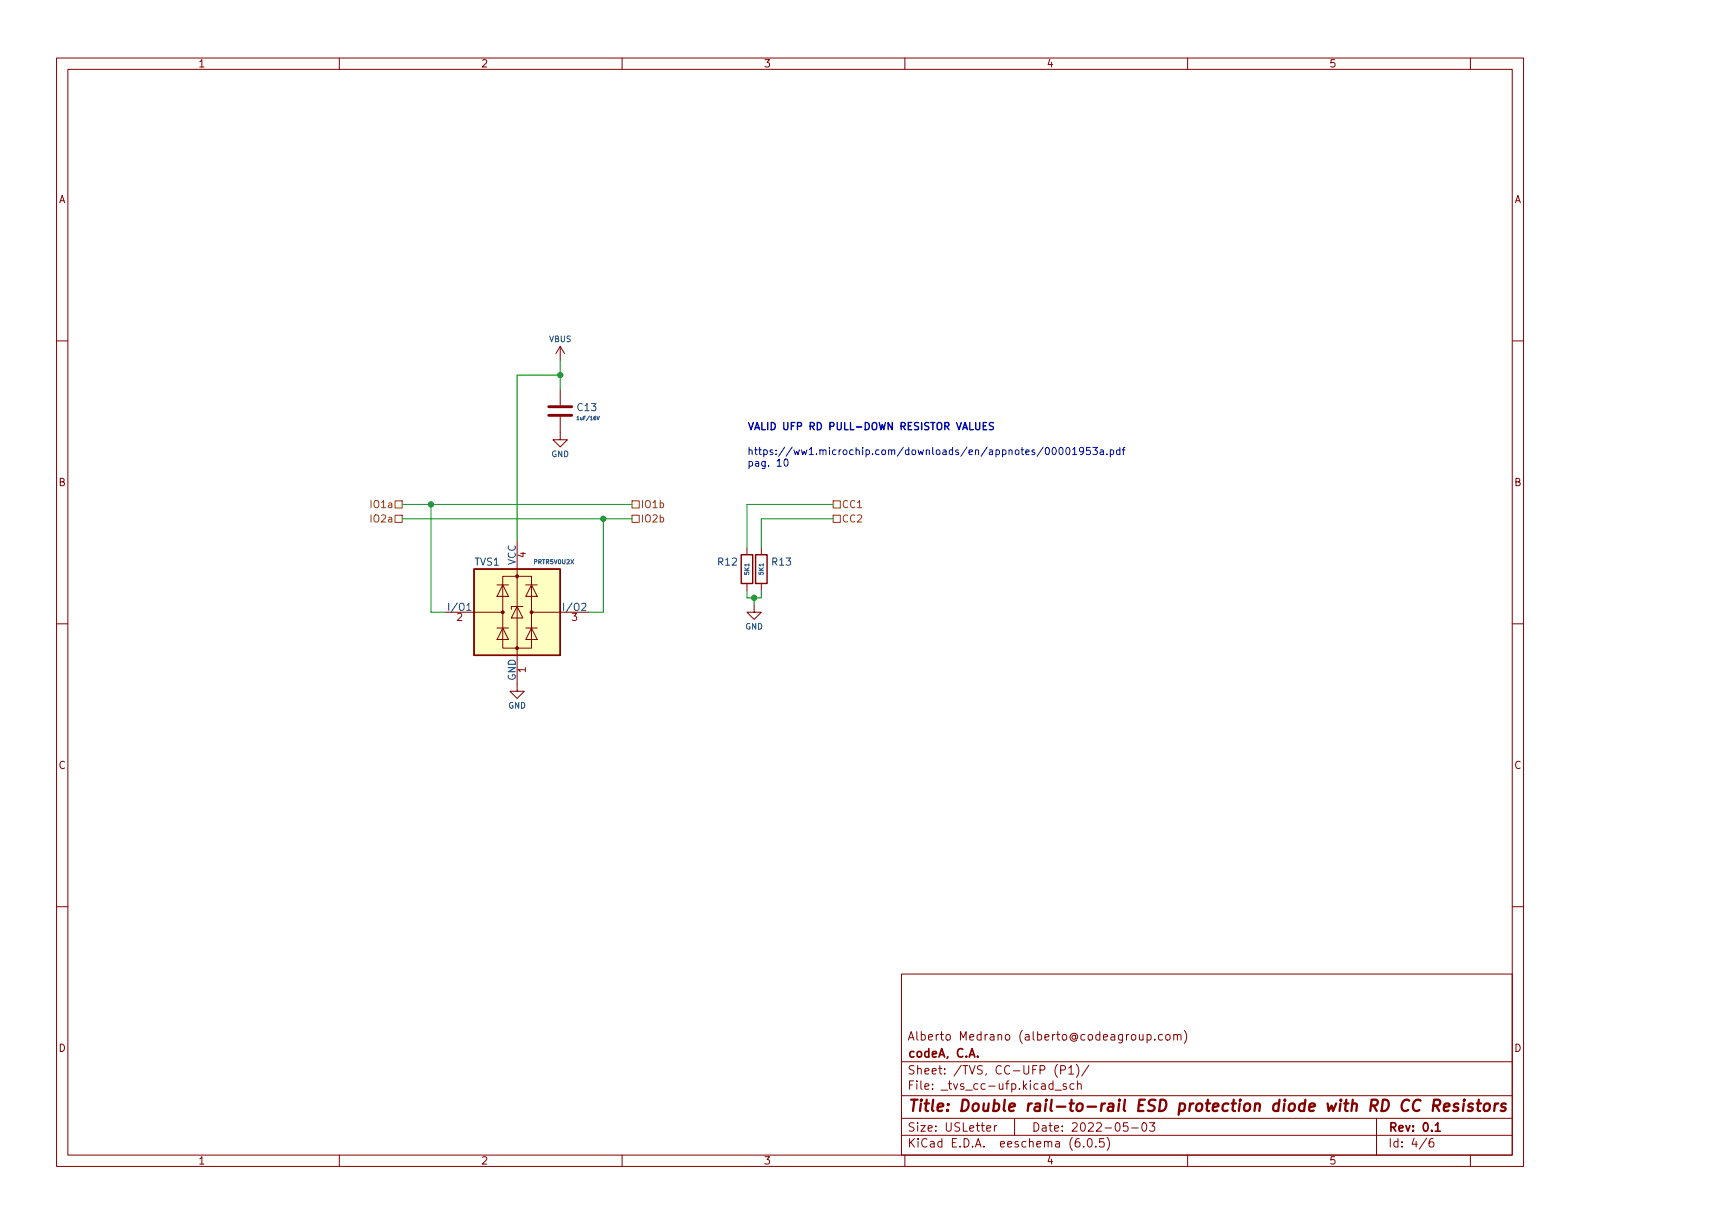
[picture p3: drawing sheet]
<svg xmlns="http://www.w3.org/2000/svg" width="297mm" height="210mm" viewBox="0 0 297 210" stroke-linecap="round" stroke-linejoin="round" font-family="sans-serif">
<g fill="none" stroke="#840000" stroke-width=".17">
<path d="M9.7 10h252.3v190.5h-252.3zM11.7 11.9h248.4v186.7h-248.4zM58.4 10v1.9M107 10v1.9M155.6 10v1.9M204.3 10v1.9M252.9 10v1.9M9.7 58.6h2M96.4 59.5l-.8 1.3M96.4 59.5v2.5M96.4 59.5l.7 1.3M260.1 58.6h1.9"/>
<path d="M96.4 71.7v3.9h1.2l-1.2 1.2-1.3-1.2h1.3M96.4 67v2.7M86.5 99.1h4.9v12.3h-4.9zM88.9 92.9v25.9h1.3l-1.3 1.3-1.2-1.3h1.2M128.5 94.1v1.3M130.9 94.1v1.3M9.7 107.2h2M76.6 105.3h9.9M85.5 108h2M85.5 100.6h2M86.5 108l1 1.9h-2zM86.5 100.6l1 1.9h-2z"/>
<path d="M88.9 104.3l1 1.9h-1.9zM89.9 104.3h-1.9v.5M90.4 108h2M90.4 100.6h2M91.4 108l1 1.9h-2zM91.4 100.6l1 1.9h-2zM91.4 105.3h9.9M128.5 100.3v1.2M129.7 104v1.3h1.2l-1.2 1.2-1.2-1.2h1.2M130.9 100.3v1.2M260.1 107.2h1.9M9.7 155.9h2"/>
<path d="M260.1 155.9h1.9M155 167.5h105.1v31.1h-105.1zM197.3 177.9l.4-.1 .3 .3v.4l-.1 .2h-.6M197.3 177.8v1.5M198.6 178.7v.1M199.9 177.9l-.4-.1-.3 .3v.4l.2 .2h.5M200.6 177.9l.4-.1 .3 .3v.4l-.3 .3-.4-.1-.1-.2v-.4zM201.9 178l.2-.2 .3 .1 .1 .9M201.9 177.8v1M202.5 178.1l.2-.3 .4 .1v.9M203.7 177.1a1.67 1.67 0 0 1 0 2.3M58.4 198.6v1.9"/>
<path d="M107 198.6v1.9M155 195.2h105.1M155 192.3h105.1M155 188.4h105.1M155 182.5h105.1M155.6 198.6v1.9M169.7 194l.7-.1-.1-.3-.4-.1-.2 .2 .1 .7h.5M171 193.5v1M171.5 193.5l-.3 .1-.2 .2M174.5 192.3v2.9M181.1 186.4l-.4-.1-.3 .3v.4l.2 .2h.5M181.1 185.8v1.5"/>
<path d="M181.5 187.4h1.1M181.9 183a1.67 1.67 0 0 0 0 2.2M182.4 184l.7-.1 .2-.2-.1-.4-.2-.1h-.6v1.5M183.4 186.4l-.3-.1-.3 .2 .1 .2 .5 .2v.3h-.6M183.8 183.6l.4-.4v1.5M183.8 184.7h.9M184.7 186.4l-.4-.1-.3 .3v.4l.2 .2h.5M185.1 183a1.67 1.67 0 0 1 0 2.2M185.3 186.4l.3-.1 .3 .1 .1 .9M185.3 185.8v1.5M185.6 195.7a.58 .58 0 0 0-.7 .7v.5l.2 .2 .4 .1 .2-.1 .1-.5-.2-.2-.4-.1-.3 .3M186.4 197.1v.1"/>
<path d="M187.2 195.8l.2-.1a.79 .79 0 0 1 .5 .7 .79 .79 0 0 1-.3 .7l-.1 .1a.79 .79 0 0 1-.6-.6 .79 .79 0 0 1 .3-.8zM187.3 183.1l-1.3 1.9M188.5 197.1v.1M189.9 195.7h-.7l-.1 .7 .2-.1 .5 .1 .1 .2v.5l-.2 .1-.6-.1M190.4 195.5a1.67 1.67 0 0 1 0 2.3M194 193h-.7l-.1 .7 .2-.1h.5l.1 .3v.4l-.2 .2-.6-.2M194.7 193.9h1.1M196.6 193.1l.1-.1a.79 .79 0 0 1 .6 .6 .79 .79 0 0 1-.3 .8l-.1 .1a.79 .79 0 0 1-.6-.6 .79 .79 0 0 1 .3-.8zM197.7 193h.9l-.5 .6 .4 .1v.6l-.2 .2h-.4l-.2-.2M204.3 198.6v1.9M236.8 192.3v6.3M245.4 195.7l-1.3 1.8"/>
<path d="M246.5 195.7a.58 .58 0 0 0-.7 .7v.5l.1 .2 .4 .1 .3-.1v-.5l-.1-.2-.4-.1-.3 .3M252.9 198.6v1.9"/>
</g>
<path d="M168.2 181.6v.1M246.9 193.4l.4-.4v1.5M246.9 194.5h.8" fill="none" stroke="#840000" stroke-width=".29"/>
<g fill="none" stroke="#840000" stroke-width=".39">
<path d="M244.3 189.2a.86 .86 0 0 0-1 0 .86 .86 0 0 0-.3 1 .67 .67 0 0 0 .3 .7 .67 .67 0 0 0 .8-.1M246.5 190.1h.8a.54 .54 0 0 0 .4-.5 .54 .54 0 0 0-.3-.5h-.7l-.3 1.9M247 190.1l.5 .9M248.4 190.4l.9-.2v-.4l-.6-.1-.3 .3v.9l.2 .1 .5-.1M250.8 189.8a.47 .47 0 0 0-.7 .3v.2l.5 .1 .2 .2-.1 .3-.2 .1-.5-.1M251.8 189.7l-.2 1.3M251.9 189.1h-.1v.1l.1-.1-.1 .1M253.3 189.8a.47 .47 0 0 0-.7 .3v.2l.7 .1v.3l-.3 .3-.5-.1M254 189.7h.7M254.4 189.1l-.3 1.6 .1 .2 .4 .1M255.4 189.9a.5 .5 0 0 1 .5-.2 .5 .5 0 0 1 .4 .4l-.1 .5a.53 .53 0 0 1-.5 .4 .53 .53 0 0 1-.5-.4zM257.1 189.7l-.1 1.3"/>
<path d="M257.7 189.7l-.4 .1-.2 .3M259 189.8a.48 .48 0 0 0-.8 .3l.3 .3h.4l.1 .3-.3 .3-.6-.1"/>
</g>
<path d="M81.5 97.8h14.9v14.9h-14.9zM127.5 95.4h2v4.9h-2zM130 95.4h1.9v4.9h-1.9z" fill="none" stroke="#840000" stroke-width=".25"/>
<path d="M94.4 71.4h3.9M94.4 69.9h3.9" fill="none" stroke="#840000" stroke-width=".49"/>
<path d="M99.2 71.7l.2-.1v.6M99.2 72.2h.4M102.7 71.6l.2 .6 .2-.6M80.3 104.9h.7" fill="none" stroke="#006464" stroke-width=".17"/>
<path d="M81.5 97.8h14.9v14.9h-14.9z" fill="#ffffc2" stroke="#ffffc2" stroke-width=".17"/>
<g fill="#840000" stroke="#840000" stroke-width=".17">
<circle cx="86.5" cy="105.3" r=".25"/>
<circle cx="88.9" cy="111.4" r=".25"/>
<circle cx="88.9" cy="99.1" r=".25"/>
<circle cx="91.4" cy="105.3" r=".25"/>
</g>
<path d="M67.9 86.1h1.3v1.2h-1.3zM67.9 88.6h1.3v1.2h-1.3zM108.7 88.6h1.2v1.2h-1.2zM108.7 86.1h1.2v1.2h-1.2zM143.3 86.1h1.2v1.2h-1.2zM143.3 88.6h1.2v1.2h-1.2z" fill="none" stroke="#725600" stroke-width=".17"/>
<g fill="none" stroke="#0000c2" stroke-width=".17">
<path d="M135 79l.1-.1a.66 .66 0 0 1 .5 .6 .66 .66 0 0 1-.5 .6 .82 .82 0 0 1-.1-1.1zM179.9 77l.2-.1a.66 .66 0 0 1 .4 .6 .66 .66 0 0 1-.4 .7l-.2-.2-.1-.3zM181.1 77l.2-.1a.66 .66 0 0 1 .4 .6 .66 .66 0 0 1-.4 .7l-.2-.2-.1-.3zM182.3 77l.1-.1a.66 .66 0 0 1 .5 .6 .66 .66 0 0 1-.5 .7l-.1-.2-.2-.3zM183.4 77l.2-.1a.66 .66 0 0 1 .4 .6 .66 .66 0 0 1-.4 .7l-.2-.2-.1-.3zM184.5 77.3l.3-.4v1.3M184.5 78.2h.7M186.4 77.5l-.3 .2h-.2l-.2-.2 .1-.5 .3-.1 .2 .1a.82 .82 0 0 1-.3 1.2h-.2M187.5 76.9h-.6l-.1 .6 .2-.1 .4 .1 .2 .1-.1 .4-.2 .2-.5-.2M188 76.9h.7l-.4 .5 .4 .1v.5l-.2 .2-.5-.2M189.3 77.4h.4l.1 .8M189.8 77.6l-.4 .1-.2 .2 .2 .3 .4-.1"/>
<path d="M190.4 78v.2M191 77.4l.3-.1 .3 .3-.2 .5h-.4M191 77.3v1.3M192.6 77.4l-.3-.1-.3 .3 .1 .5h.5M192.6 76.9v1.3M193 77.3h.5M193.5 76.9l-.3 .2v1.1"/>
</g>
<path d="M169.1 73.2h.4M169.7 72.6h-.6v1.3h.6M170.9 72.7l-.5-.1-.2 .2v.3l.6 .2 .1 .3-.3 .3-.4-.1" fill="none" stroke="#0000c2" stroke-width=".25"/>
<path d="M96.4 62v5M96.4 64.5h-7.5v28.4M69.2 86.7h39.5M69.2 89.2h39.5M74.1 86.7v18.6h2.5M103.8 89.2v16.1h-2.5M143.3 86.7h-14.8v7.4M143.3 89.2h-12.4v4.9M128.5 101.5v1.3h2.4v-1.3M129.7 102.8v1.2" fill="none" stroke="#009600" stroke-width=".17"/>
<g fill="#009600" stroke="#009600" stroke-width=".17">
<circle cx="96.4" cy="64.5" r=".44"/>
<circle cx="103.8" cy="89.2" r=".44"/>
<circle cx="129.7" cy="102.8" r=".44"/>
<circle cx="74.1" cy="86.7" r=".44"/>
</g>
<text font-size="2.7" fill="#840000" x="156" y="191.1">Title: Double rail-to-rail ESD protection diode with RD CC Resistors</text>
<g font-size="2" fill="#840000">
<text x="156" y="178.9">Alberto Medrano (alberto@codeagroup.com)</text>
<text x="156" y="184.7">Sheet: /TVS, CC-UFP (P1)/</text>
<text x="156" y="181.8">codeA, C.A.</text>
<text x="156" y="187.3">File: _tvs_cc-ufp.kicad_sch</text>
<text x="156" y="197.3">KiCad E.D.A. eeschema (6.0.5)</text>
<text x="156" y="194.5">Size: USLetter</text>
<text x="177.4" y="194.5">Date: 2022-05-03</text>
<text x="238.7" y="194.5">Rev: 0.1</text>
<text x="238.7" y="197.3">Id: 4/6</text>
</g>
<g font-size="1.8" fill="#840000">
<text x="34" y="11.6">1</text>
<text x="82.7" y="11.6">2</text>
<text x="131.3" y="11.6">3</text>
<text x="180" y="11.6">4</text>
<text x="228.6" y="11.6">5</text>
<text x="10.1" y="34.9">A</text>
<text x="260.4" y="34.9">A</text>
<text x="10.1" y="83.6">B</text>
<text x="260.4" y="83.6">B</text>
<text x="10.1" y="132.2">C</text>
<text x="260.4" y="132.2">C</text>
<text x="10.1" y="180.8">D</text>
<text x="260.4" y="180.8">D</text>
<text x="34" y="200.2">1</text>
<text x="82.7" y="200.2">2</text>
<text x="131.3" y="200.2">3</text>
<text x="180" y="200.2">4</text>
<text x="228.6" y="200.2">5</text>
</g>
<g font-size="1.7" fill="#006464">
<text x="99.4" y="70.7">C13</text>
<text x="81.6" y="97.2">TVS1</text>
<text x="88.7" y="97.2" transform="rotate(-90 88.7 97.2)">VCC</text>
<text x="123.5" y="97.2">R12</text>
<text x="132.8" y="97.2">R13</text>
<text x="77.4" y="105">I/O1</text>
<text x="97.2" y="105">I/O2</text>
<text x="88.7" y="117" transform="rotate(-90 88.7 117)">GND</text>
</g>
<g font-size="1.7" fill="#0000c2">
<text x="128.5" y="73.9">VALID UFP RD PULL-DOWN RESISTOR VALUES</text>
<text x="128.5" y="78.2">https://ww1.microchip.com/downloads/en/appnotes/00001953a.pdf</text>
<text x="128.5" y="80.2">pag. 10</text>
</g>
<g font-size="1.7" fill="#725600">
<text x="64" y="87.3">IO1a</text>
<text x="64" y="89.8">IO2a</text>
<text x="110.1" y="89.8">IO2b</text>
<text x="110.1" y="87.3">IO1b</text>
<text x="144.7" y="87.3">CC1</text>
<text x="144.7" y="89.8">CC2</text>
</g>
<g font-size="1.7" fill="#a90000">
<text x="90.4" y="95.8" transform="rotate(-90 90.4 95.8)">4</text>
<text x="78.6" y="106.7">2</text>
<text x="98.3" y="106.7">3</text>
<text x="90.4" y="115.6" transform="rotate(-90 90.4 115.6)">1</text>
</g>
<g font-size="1.4" fill="#006464">
<text x="94.4" y="58.8">VBUS</text>
<text x="94.8" y="78.6">GND</text>
<text x="128.2" y="108.2">GND</text>
<text x="87.4" y="121.8">GND</text>
</g>
<g font-size="1" fill="#006464">
<text x="91.9" y="97">PRTR5V0U2X</text>
<text x="128.8" y="98.8" transform="rotate(-90 128.8 98.8)">5K1</text>
<text x="131.3" y="98.8" transform="rotate(-90 131.3 98.8)">5K1</text>
</g>
<text font-size=".9" fill="#006464" x="99.5" y="72.2">1uF/16V</text>
</svg>
